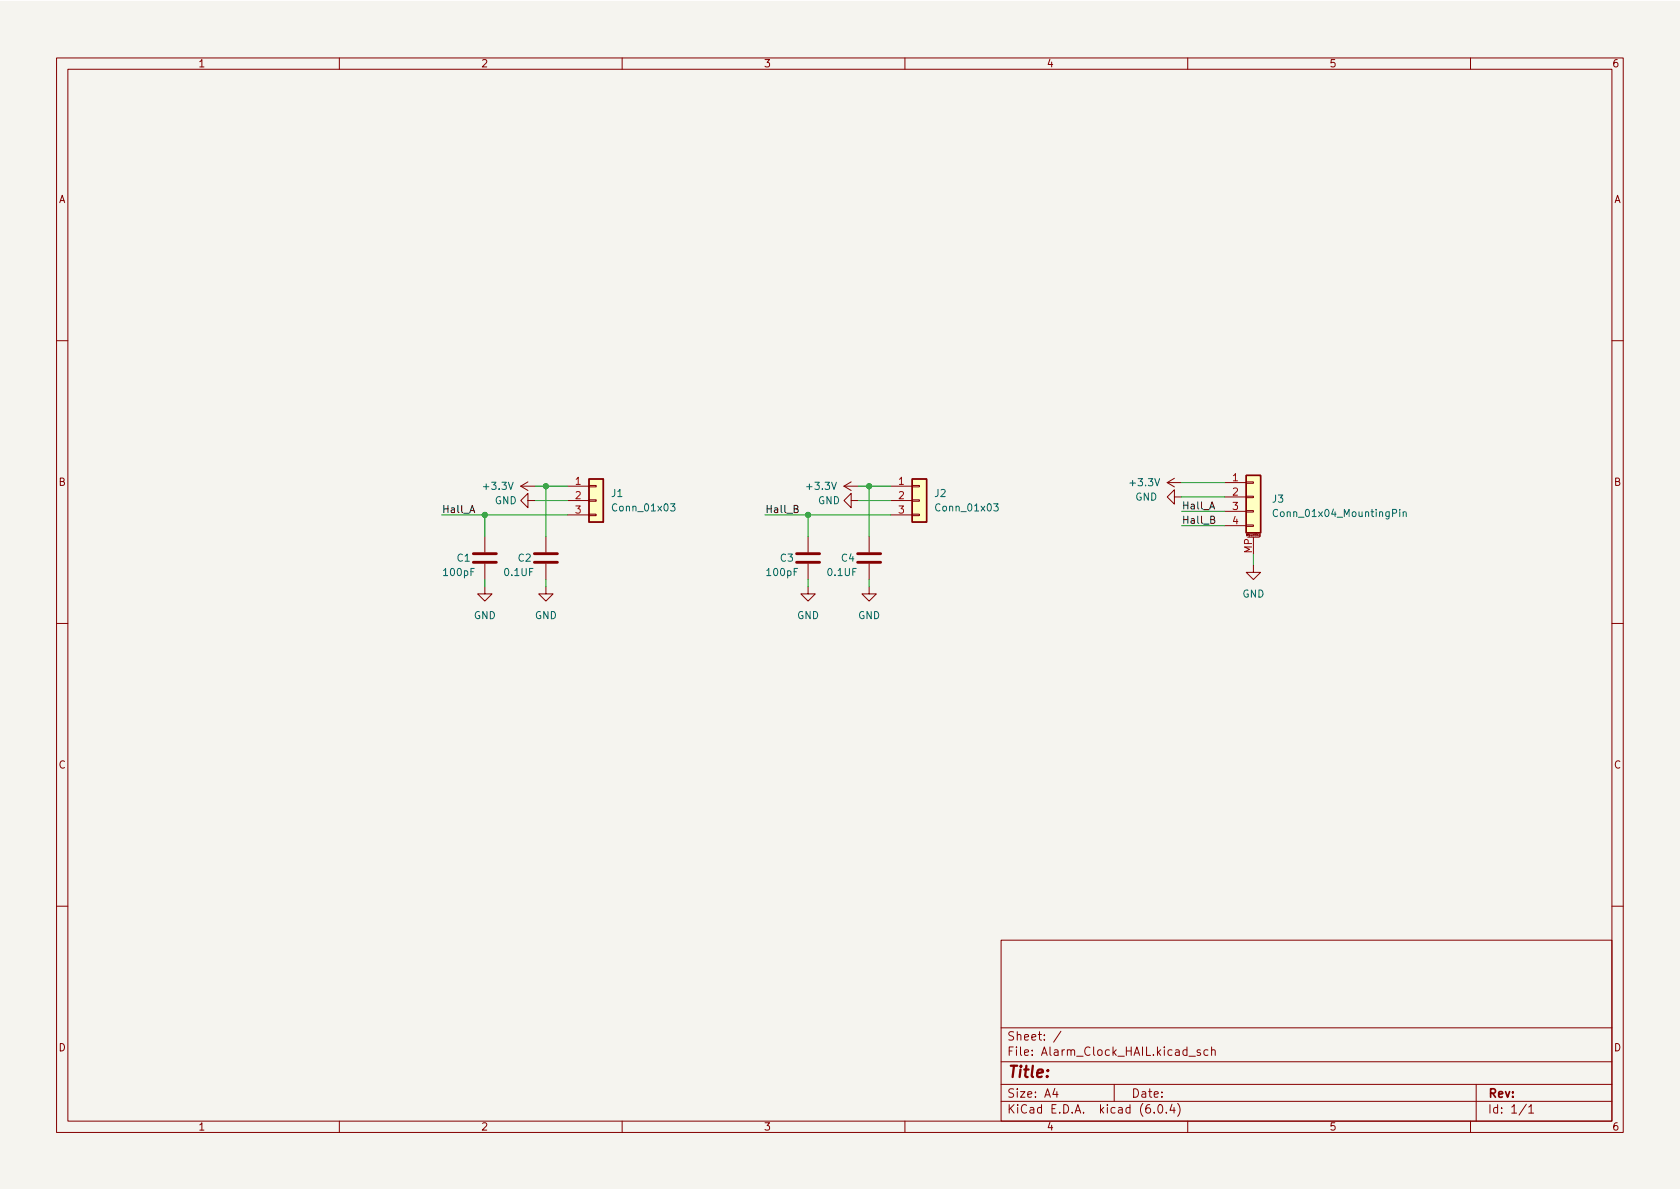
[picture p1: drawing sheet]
<svg xmlns="http://www.w3.org/2000/svg" width="297mm" height="210mm" viewBox="0 0 297 210" stroke-linecap="round" stroke-linejoin="round" font-family="sans-serif">
<path d="M0 .2h297v210.1h-297z" fill="#f5f4ef" stroke="#f5f4ef" stroke-width=".18"/>
<g fill="none" stroke="#840000" stroke-width=".18">
<path d="M10 10.2h277v190.1h-277zM12 12.2h273v186.1h-273zM60 10.2v2M110 10.2v2M160 10.2v2M210 10.2v2M260 10.2v2M10 60.2h2M285 60.2h2M85.7 94.9v2.8M85.7 99.7v2.8M92.1 86h2.5"/>
<path d="M92.1 86l1.2 .7M93.3 88.5v-1.3l-1.2 1.3 1.2 1.3v-1.3h1.3M93.3 85.2l-1.2 .8M96.5 94.9v2.8M96.5 99.7v2.8M100.3 86h3.8M100.3 88.5h3.8M100.3 91.1h3.8M104.1 90.9h1.3v.3h-1.3zM104.1 88.4h1.3v.2h-1.3zM104.1 85.8h1.3v.3h-1.3zM142.9 94.9v2.8"/>
<path d="M142.9 99.7v2.8M149.2 86h2.6M149.2 86l1.3 .7M150.5 88.5v-1.3l-1.3 1.3 1.3 1.3v-1.3h1.3M150.5 85.2l-1.3 .8M153.7 94.9v2.8M153.7 99.7v2.8M157.5 86h3.8M157.5 88.5h3.8M157.5 91.1h3.8M161.3 90.9h1.3v.3h-1.3zM161.3 88.4h1.3v.2h-1.3z"/>
<path d="M161.3 85.8h1.3v.3h-1.3zM206.4 85.3h2.5M206.4 85.3l1.2 .8M207.6 87.9v1.2l-1.2-1.2 1.2-1.3v1.3h1.3M207.6 84.6l-1.2 .7M216.5 85.3h3.8M216.5 87.9h3.8M216.5 90.4h3.8M216.5 93h3.8M220.3 92.8h1.3v.3h-1.3zM220.3 90.3h1.3v.2h-1.3zM220.3 87.8h1.3v.2h-1.3z"/>
<path d="M220.3 85.2h1.3v.3h-1.3zM220.6 95h2M221.6 99.9v1.3h1.3l-1.3 1.3-1.3-1.3h1.3M221.6 95v3M222.8 94.8l-.2-.1 .1-.2h.1v.3l-.2 .1M10 110.2h2M85.7 103.8v1.2h1.3l-1.3 1.3-1.2-1.3h1.2M96.5 103.8v1.2h1.3l-1.3 1.3-1.3-1.3h1.3M142.9 103.8v1.2h1.2l-1.2 1.3-1.3-1.3h1.3M153.7 103.8v1.2h1.2l-1.2 1.3-1.3-1.3h1.3M285 110.2h2M10 160.2h2"/>
<path d="M177 166.3h108v32h-108zM285 160.2h2M60 198.3v2M110 198.3v2M160 198.3v2M177 194.8h108M177 191.8h108M177 187.8h108M177 181.8h108M186.5 192.5l-.4 1h1M186.9 193v1M187.6 182.4l-1.3 1.9"/>
<path d="M197 191.8v3M204.1 196.7v.1M204.9 195.4l.2-.1a.81 .81 0 0 1 .6 .7 .81 .81 0 0 1-.3 .8h-.2a.81 .81 0 0 1-.6-.6 .81 .81 0 0 1 .3-.8zM206.2 196.7v.1M207.2 195.3l-.3 1h.9M207.6 195.8v1M208.2 195.1a1.72 1.72 0 0 1 0 2.3M210 198.3v2M210.2 186.8h1.2M212.2 185.7l-.3-.1-.3 .2 .1 .3 .5 .1v.4h-.6M213.6 185.7l-.5-.1-.2 .3v.4l.1 .3h.6M214.2 185.8l.2-.2 .4 .1 .1 .9"/>
<path d="M214.2 185.1v1.5M260 198.3v2M261 191.8v6.5M269.9 195.3l-1.3 1.9M270.3 195.8l.4-.5v1.5M270.3 196.8h.9"/>
</g>
<path d="M83.7 99.4h4.1M83.7 97.9h4.1M94.5 99.4h4.1M94.5 97.9h4.1M140.8 99.4h4.1M140.8 97.9h4.1M151.6 99.4h4.1M151.6 97.9h4.1" fill="none" stroke="#840000" stroke-width=".51"/>
<g fill="#ffffc2" stroke="#ffffc2" stroke-width=".18">
<path d="M161.3 84.7h2.5v7.6h-2.5z"/>
<path d="M104.1 84.7h2.6v7.6h-2.6z"/>
<path d="M220.3 84.1h2.6v10.1h-2.6z"/>
</g>
<path d="M104.1 84.7h2.6v7.6h-2.6zM161.3 84.7h2.5v7.6h-2.5zM220.3 84.1h2.6v10.1h-2.6z" fill="none" stroke="#840000" stroke-width=".25"/>
<path d="M118.6 89.1h.7l-.4 .5 .4 .1v.5l-.2 .2-.5-.2M175.7 89.1h.8l-.4 .5 .3 .1v.5l-.2 .2-.5-.2M225.9 90.2a.6 .6 0 0 0-.8 .4 .6 .6 0 0 0 .6 .7l.2-.1M247.5 90.1v.1M247.5 90.5v.8M248.1 90.6l.2-.1 .3 .1v.7M248.1 90.5v.8" fill="none" stroke="#006464" stroke-width=".18"/>
<path d="M83.1 90.6l.4-1.2 .4 1.2M140.4 90l.6-.1 .1-.2-.1-.2-.6-.1v1.2h.5l.2-.1v-.3l-.3-.2M213.9 90l.4-1.3 .4 1.3M214.1 91.9l.5-.1 .1-.2v-.2l-.6-.1v1.2h.5l.1-.1 .1-.3-.3-.2" fill="none" stroke="#0f0f0f" stroke-width=".18"/>
<g fill="none" stroke="#009600" stroke-width=".18">
<path d="M78.1 91.1h22.2M85.7 91.1v3.8M94.6 86h5.7M94.6 88.5h5.7M96.5 86v8.9M135.3 91.1h22.2M142.9 91.1v3.8M151.8 86h5.7M151.8 88.5h5.7M153.7 86v8.9M208.9 90.4h7.6M208.9 85.3h7.6"/>
<path d="M208.9 93h7.6M208.9 87.9h7.6M221.6 98v1.9M85.7 102.5v1.3M96.5 102.5v1.3M142.9 102.5v1.3M153.7 102.5v1.3"/>
</g>
<g fill="#009600" stroke="#009600" stroke-width=".18">
<circle cx="85.7" cy="91.1" r=".46"/>
<circle cx="153.7" cy="86" r=".46"/>
<circle cx="96.5" cy="86" r=".46"/>
<circle cx="142.9" cy="91.1" r=".46"/>
</g>
<text font-size="2.8" fill="#840000" x="178" y="190.6">Title:</text>
<g font-size="2.1" fill="#840000">
<text x="178" y="184">Sheet: /</text>
<text x="178" y="186.7">File: Alarm_Clock_HAIL.kicad_sch</text>
<text x="178" y="196.9">KiCad E.D.A. kicad (6.0.4)</text>
<text x="178" y="194.1">Size: A4</text>
<text x="200" y="194.1">Date:</text>
<text x="263" y="194.1">Rev:</text>
<text x="263" y="196.9">Id: 1/1</text>
</g>
<g font-size="1.8" fill="#840000">
<text x="35" y="11.9">1</text>
<text x="85" y="11.9">2</text>
<text x="135" y="11.9">3</text>
<text x="185" y="11.9">4</text>
<text x="235" y="11.9">5</text>
<text x="285" y="11.9">6</text>
<text x="10.3" y="35.9">A</text>
<text x="285.3" y="35.9">A</text>
<text x="10.3" y="85.9">B</text>
<text x="285.3" y="85.9">B</text>
<text x="10.3" y="135.9">C</text>
<text x="285.3" y="135.9">C</text>
<text x="10.3" y="185.9">D</text>
<text x="285.3" y="185.9">D</text>
<text x="35" y="199.9">1</text>
<text x="85" y="199.9">2</text>
<text x="135" y="199.9">3</text>
<text x="185" y="199.9">4</text>
<text x="235" y="199.9">5</text>
<text x="285" y="199.9">6</text>
</g>
<g font-size="1.8" fill="#006464">
<text x="85.7" y="86.6">+3.3V</text>
<text x="87.5" y="89.1">GND</text>
<text x="108.1" y="87.9">J1</text>
<text x="142.8" y="86.6">+3.3V</text>
<text x="144.6" y="89.1">GND</text>
<text x="165.3" y="87.9">J2</text>
<text x="200" y="86">+3.3V</text>
<text x="200.7" y="88.5">GND</text>
<text x="225" y="88.9">J3</text>
<text x="108.6" y="90.4">Conn_01x03</text>
<text x="165.7" y="90.4">Conn_01x03</text>
<text x="225.8" y="91.4">Conn_01x04_MountingPin</text>
<text x="78.6" y="101.8">100pF</text>
<text x="80.8" y="99.3">C1</text>
<text x="89.3" y="101.8">0.1UF</text>
<text x="91.6" y="99.3">C2</text>
<text x="135.7" y="101.8">100pF</text>
<text x="138" y="99.3">C3</text>
<text x="146.4" y="101.8">0.1UF</text>
<text x="148.8" y="99.3">C4</text>
<text x="219.6" y="105.7">GND</text>
<text x="83.8" y="109.5">GND</text>
<text x="94.6" y="109.5">GND</text>
<text x="140.9" y="109.5">GND</text>
<text x="151.7" y="109.5">GND</text>
</g>
<g font-size="1.8" fill="#a90000">
<text x="101.7" y="85.7">1</text>
<text x="101.7" y="88.3">2</text>
<text x="158.9" y="85.7">1</text>
<text x="158.9" y="88.3">2</text>
<text x="217.9" y="85.1">1</text>
<text x="217.9" y="87.6">2</text>
<text x="101.7" y="90.8">3</text>
<text x="158.9" y="90.8">3</text>
<text x="217.9" y="90.2">3</text>
<text x="217.9" y="92.7">4</text>
<text x="221.4" y="97.8" transform="rotate(-90 221.4 97.8)">MP</text>
</g>
<g font-size="1.8" fill="#0f0f0f">
<text x="78.1" y="90.7">Hall_A</text>
<text x="135.3" y="90.7">Hall_B</text>
<text x="208.9" y="90.1">Hall_A</text>
<text x="208.9" y="92.6">Hall_B</text>
</g>
<text font-size=".5" fill="#840000" x="220.4" y="94.8">Mounting</text>
</svg>
